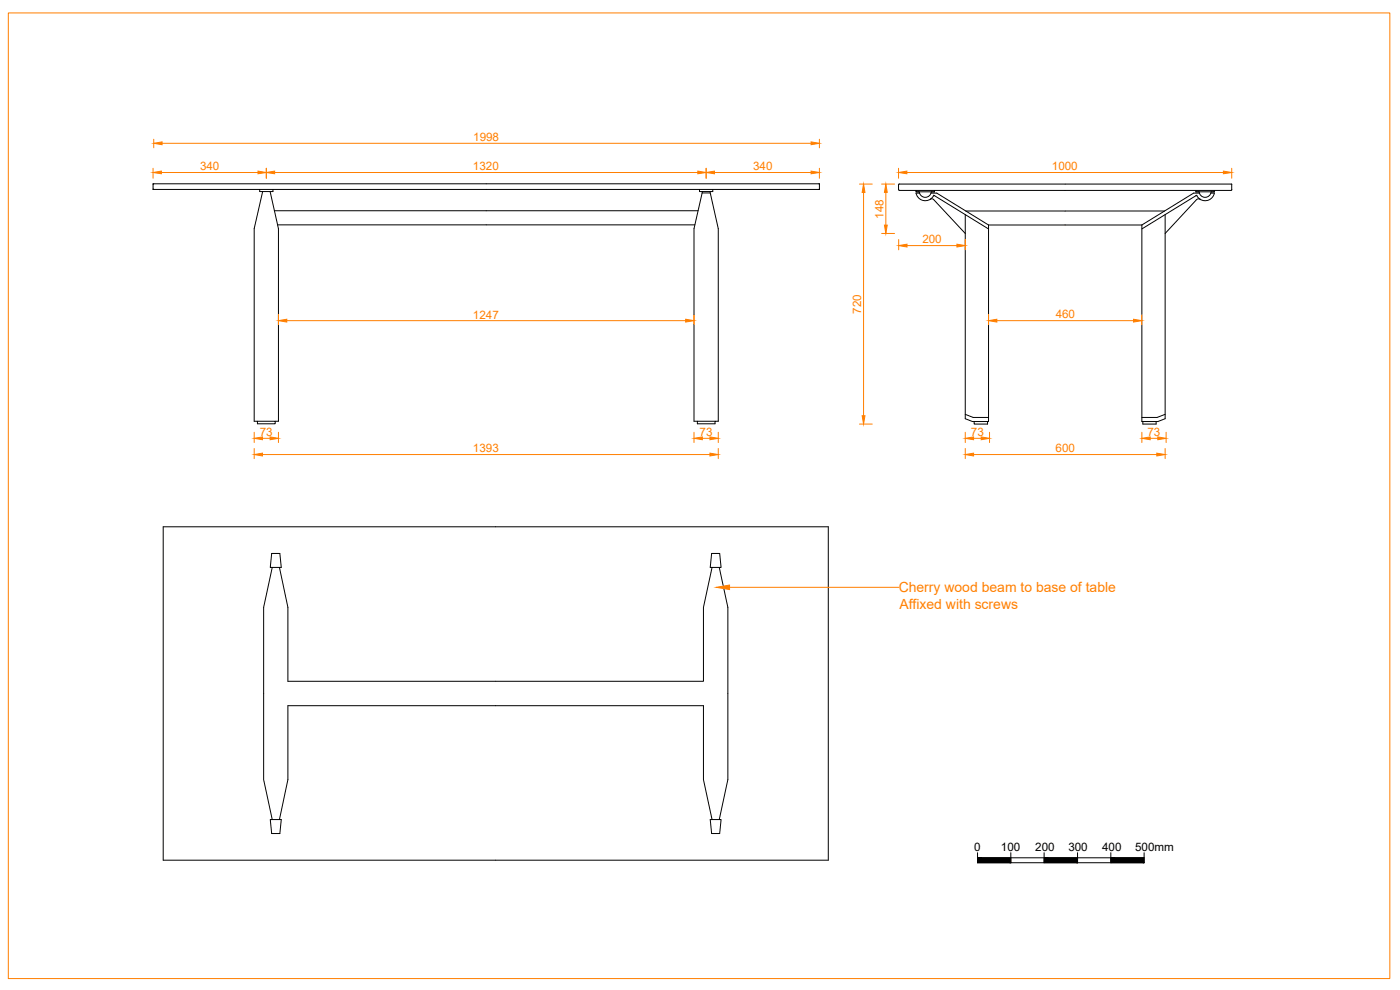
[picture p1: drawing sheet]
<svg xmlns="http://www.w3.org/2000/svg" width="420mm" height="297mm" viewBox="0 0 420 297" stroke-linecap="round" stroke-linejoin="round" font-family="sans-serif">
<!-- layer: 0 -->
<g fill="none" stroke="#000" stroke-width=".3">
<path d="M45.9 55.1h200v1.7h-200zM46 56.6l.2 .2M46.2 55.1l-.2 .2M77.9 56.8v.7h4v-.7M78.8 57.5l-2.5 11.1v57.8h1v.8h5.3v-.8h-5.3M81.1 57.5l2.5 11.1v57.8h-1M209.9 56.8v.7h4v-.7M210.7 57.9h2.4M210.8 57.5l-2.5 11.1v57.8h1M213.1 57.5l2.5 11.1v57.8h-1v.8h-5.3v-.8h5.3M245.8 55.1l.2 .2M246 56.6l-.2 .2"/>
<path d="M269.7 55.4v1.5M269.7 55.4l.2-.2h99.6l.2 .2v1.5M269.7 56.9l.2 .2M269.9 57.1h99.6M274.9 57.6h1a1.8 1.8 0 0 0 1.8 1.6 1.8 1.8 0 0 0 1.8-1.6h1M274.9 57.1v.5h5.6M276 57.9l-1.1 .1a2.87 2.87 0 0 0 2.4 2.2 2.87 2.87 0 0 0 3-1.5h.2M279.2 59.8l.5-.2 .5 .3 9.5 10.1M279.4 57.9h1.7l15.6 9.6M280.2 58.6h.1M280.5 57.1v.5M280.5 58.7l16.2 10"/>
<path d="M358.8 58.7l.5 .1M358.9 58.7l-16.2 10M358.9 57.1v.5M359.1 59.9l-9.4 10.1M359.1 58.6h.1M359.9 57.6a1.8 1.8 0 0 0 1.8 1.6 1.8 1.8 0 0 0 1.8-1.6M360 57.9h-1.8l-15.5 9.6M360.2 59.8l-.6-.2-.4 .3M363.4 57.9l1 .1a2.82 2.82 0 0 1-2.2 2.2 2.82 2.82 0 0 1-2.9-1.3M364.4 57.1v.5h-5.5M369.7 56.9l-.2 .2M82.3 63.2h127.2"/>
<path d="M83.3 67.5h125.2M289.7 64.4v61.2l2.1 .9h4.9v-59M289.8 63.3h59.7M296.7 67.5h46M349.7 64.4v61.2l-2.2 .9h-4.8v-59M289.7 124.3l2.4 1h4.6M292.4 126.5v.7h4v-.7M343 126.5v.7h4v-.7M349.7 124.3l-2.4 1h-4.6M49 158.1h199.6v100h-199.6zM81.5 166.1h2.5l.4 4.2h-3.3zM81.7 170.3l-2.6 11.9v51.7l2.6 12"/>
<path d="M83.9 170.3l2.5 11.9v22.2h124.7v-22.2l2.6-11.9M213.6 166.1h2.4l.4 4.2h-3.3zM215.9 170.3l2.5 11.9v51.7l-2.5 12M81.1 245.9h3.3l-.4 4.2h-2.5zM83.9 245.9l2.5-12v-22.2h124.7v22.2l2.6 12M213.1 245.9h3.3l-.4 4.2h-2.4zM293.4 255.8v3.1h50v-3.1M293.4 257.4h50M303.4 255.8v3.1M313.4 255.8v3.1M323.4 255.8v3.1M333.4 255.8v3.1"/>
</g>
<!-- layer: Annotations -->
<g fill="none" stroke="#ff7f00" stroke-width=".3">
<path d="M2.5 3.9h414.6v289.7h-414.6zM45.9 50.5v3M46.1 41.8v2.6M48.4 51.8h29M48.6 43h194.8M79.9 50.5v3M82.4 51.8h127M211.9 50.5v3M214.4 51.8h29M245.9 41.8v2.6M245.9 50.5v3M257.9 55.2h3.9"/>
<path d="M259.2 57.7v67M264.6 55.2h3.9M265.9 57.7v9.8M269.7 50.5v3M272.2 51.8h95M369.7 50.5v3M264.6 70h3.9M269.7 71.9v3.1M272.2 73.7h15M289.7 71.9v3.1M83.6 94.4v3M86.1 96.2h119.7"/>
<path d="M208.3 94.4v3M296.7 94.4v3M299.2 96.2h41M342.7 94.4v3M76.3 129.7v3.1M76.3 134.6v3M78.8 131.5h2.3M78.8 136.4h134.3M83.6 129.7v3.1M208.3 129.7v3.1M210.8 131.5h2.3M215.6 129.7v3.1"/>
<path d="M215.6 134.6v3M257.9 127.2h3.9M289.7 129.7v3.1M289.7 134.6v3M292.2 131.5h2.3M292.2 136.4h55M297 129.7v3.1M342.7 129.7v3.1M345.2 131.5h2.3M349.7 134.6v3M350 129.7v3.1M218.9 176.2h50.8"/>
</g>
<g fill="#ff7f00" stroke="#ff7f00" stroke-width=".3">
<path d="M46.1 43l2.5-.4v.8z"/>
<path d="M243.4 42.6l2.5 .4-2.5 .4z"/>
<path d="M45.9 51.8l2.5-.5v.8z"/>
<path d="M77.4 51.3l2.5 .5-2.5 .3z"/>
<path d="M79.9 51.8l2.5-.5v.8z"/>
<path d="M209.4 51.3l2.5 .5-2.5 .3z"/>
<path d="M211.9 51.8l2.5-.5v.8z"/>
<path d="M243.4 51.3l2.5 .5-2.5 .3z"/>
<path d="M76.3 131.5l2.5-.4v.8z"/>
<path d="M81.1 131.1l2.5 .4-2.5 .4z"/>
<path d="M208.3 131.5l2.5-.4v.8z"/>
<path d="M213.1 131.1l2.5 .4-2.5 .4z"/>
<path d="M76.3 136.4l2.5-.4v.8z"/>
<path d="M213.1 136l2.5 .4-2.5 .4z"/>
<path d="M83.6 96.2l2.5-.4v.8z"/>
<path d="M205.8 95.8l2.5 .4-2.5 .4z"/>
<path d="M259.2 55.2l.4 2.5h-.9z"/>
<path d="M258.7 124.7h.9l-.4 2.5z"/>
<path d="M269.7 51.8l2.5-.5v.8z"/>
<path d="M367.2 51.3l2.5 .5-2.5 .3z"/>
<path d="M296.7 96.2l2.5-.4v.8z"/>
<path d="M340.2 95.8l2.5 .4-2.5 .4z"/>
<path d="M289.7 136.4l2.5-.4v.8z"/>
<path d="M347.2 136l2.5 .4-2.5 .4z"/>
<path d="M289.7 131.5l2.5-.4v.8z"/>
<path d="M294.5 131.1l2.5 .4-2.5 .4z"/>
<path d="M342.7 131.5l2.5-.4v.8z"/>
<path d="M347.5 131.1l2.5 .4-2.5 .4z"/>
<path d="M265.9 55.2l.4 2.5h-.9z"/>
<path d="M265.4 67.5h.9l-.4 2.5z"/>
<path d="M269.7 73.7l2.5-.4v.8z"/>
<path d="M287.2 73.3l2.5 .4-2.5 .4z"/>
<path d="M215 176.2l3.9-.7v1.4z"/>
</g>
<!-- layer: 0 -->
<g fill="#000" stroke="#000" stroke-width=".3">
<path d="M293.4 257.4l10 1.5v-1.5zM293.4 257.4l10 1.5h-10z"/>
<path d="M313.4 257.4l10 1.5v-1.5zM313.4 257.4l10 1.5h-10z"/>
<path d="M333.4 257.4l10 1.5v-1.5zM333.4 257.4l10 1.5h-10z"/>
</g>
<g font-size="4.2" fill="#ff7f00">
<text x="269.7" y="177.7">Cherry wood beam to base of table</text>
<text x="269.9" y="182.8">Affixed with screws</text>
</g>
<g font-size="3.5" fill="#ff7f00">
<text x="142" y="42.3">1998</text>
<text x="60" y="51.1">340</text>
<text x="141.9" y="51.1">1320</text>
<text x="226" y="51.1">340</text>
<text x="315.7" y="51.1">1000</text>
<text x="265.2" y="65.6" transform="rotate(-90 265.2 65.6)">148</text>
<text x="276.8" y="73">200</text>
<text x="141.9" y="95.6">1247</text>
<text x="258.5" y="94.1" transform="rotate(-90 258.5 94.1)">720</text>
<text x="316.8" y="95.5">460</text>
<text x="78" y="130.8">73</text>
<text x="210" y="130.8">73</text>
<text x="291.4" y="130.8">73</text>
<text x="344.4" y="130.8">73</text>
<text x="141.9" y="135.7">1393</text>
<text x="316.8" y="135.7">600</text>
</g>
<g font-size="3.5">
<text x="292.4" y="255.2">0</text>
<text x="300.4" y="255.2">100</text>
<text x="310.7" y="255.2">200</text>
<text x="320.6" y="255.2">300</text>
<text x="330.8" y="255.2">400</text>
<text x="340.7" y="255.2">500mm</text>
</g>
</svg>
